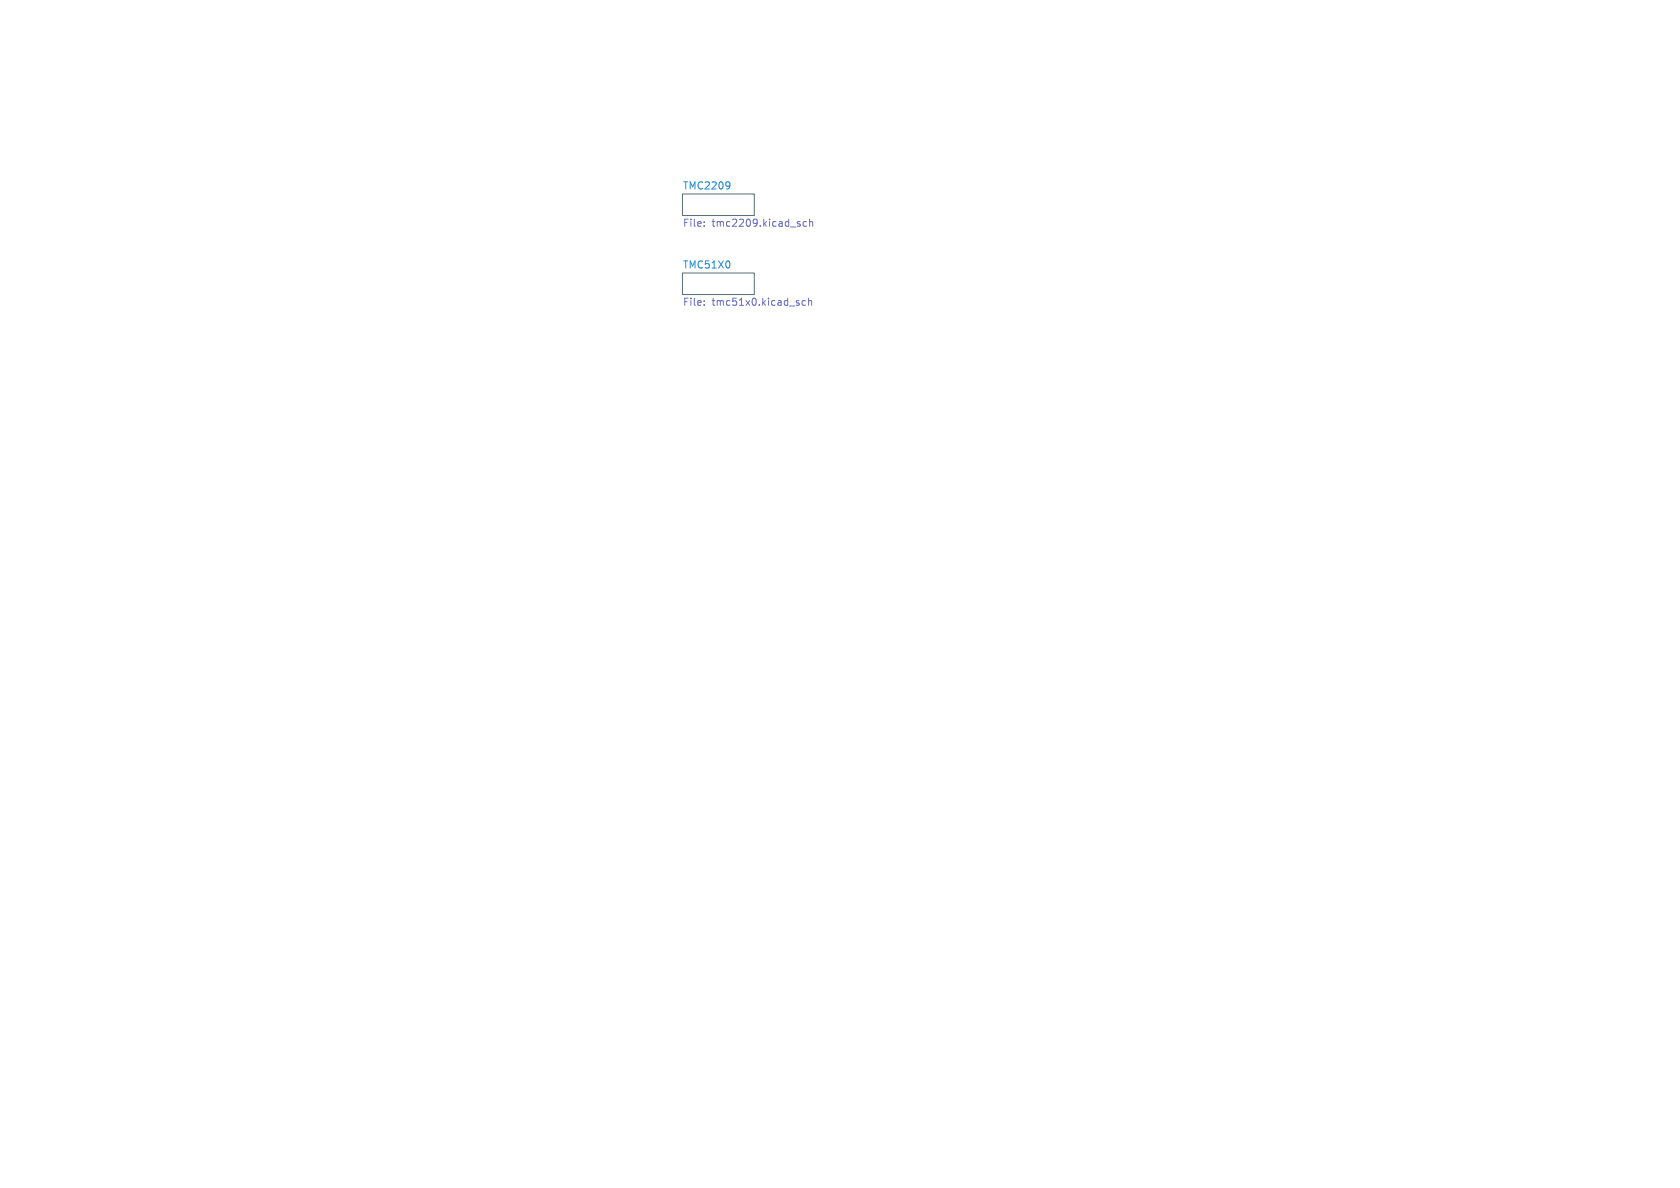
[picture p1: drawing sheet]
<svg xmlns="http://www.w3.org/2000/svg" width="297mm" height="210mm" viewBox="0 0 297 210" stroke-linecap="round" stroke-linejoin="round" font-family="sans-serif">
<g fill="#fff" stroke="#fff" stroke-width=".18">
<path d="M120.6 48.3h12.7v3.8h-12.7z"/>
<path d="M120.6 34.3h12.7v3.8h-12.7z"/>
</g>
<path d="M120.6 34.3h12.7v3.8h-12.7zM120.6 48.3h12.7v3.8h-12.7z" fill="none" stroke="#586e75" stroke-width=".18"/>
<path d="M124.5 39.2v.1M124.5 39.9v.1M142.6 39.2h-.4l-.2 .2 .1 .5h.5M143.1 39.3l.2-.1h.3l.1 .8M143.1 38.7v1.3M124.5 53.9v.1M124.5 53.2v.1M142.4 53.2l-.4-.1-.2 .3 .1 .5h.5M142.9 53.3l.2-.2 .3 .1 .1 .8M142.9 52.7v1.3" fill="none" stroke="#6c71c4" stroke-width=".18"/>
<path d="M128.9 32.2l.1 .1a1.07 1.07 0 0 1-.1 1M129 32.7l-.1 .2" fill="none" stroke="#268bd2" stroke-width=".18"/>
<g font-size="1.8" fill="#268bd2">
<text x="120.6" y="33.6">TMC2209</text>
<text x="120.6" y="47.5">TMC51X0</text>
</g>
<g font-size="1.8" fill="#6c71c4">
<text x="120.6" y="40.4">File:</text>
<text x="125.9" y="40.4">tmc2209.kicad_sch</text>
<text x="120.6" y="54.4">File:</text>
<text x="125.9" y="54.4">tmc51x0.kicad_sch</text>
</g>
</svg>
